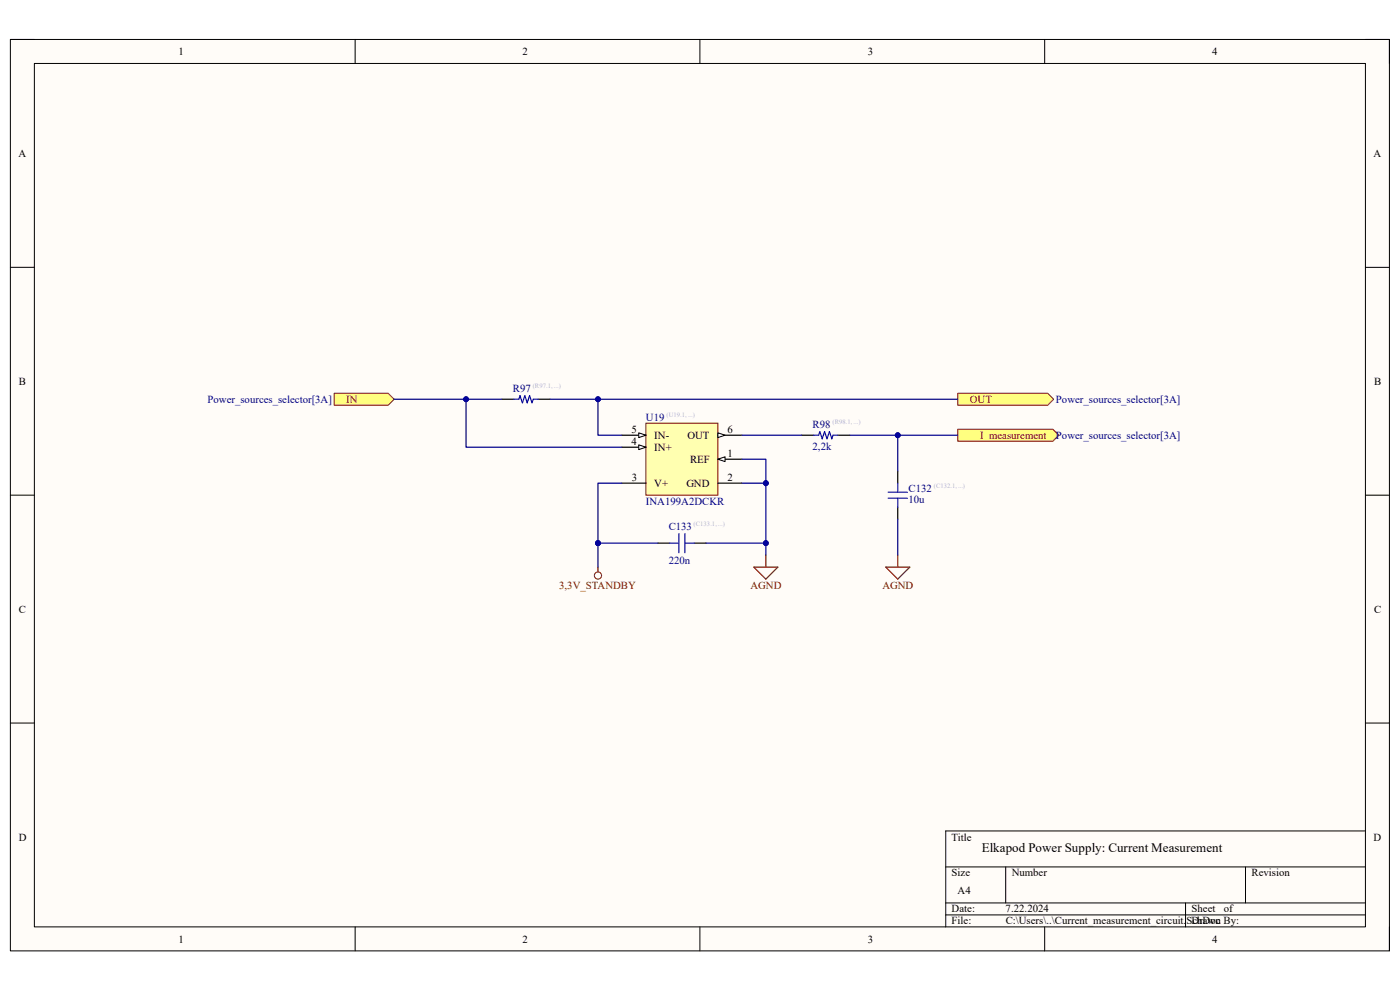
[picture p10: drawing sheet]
<svg xmlns="http://www.w3.org/2000/svg" width="297mm" height="210mm" viewBox="0 0 297 210" stroke-linecap="round" stroke-linejoin="round" font-family="sans-serif">
<path d="M2.2 8.4h292.6v193.3h-292.6z" fill-rule="evenodd" fill="#fffcf8"/>
<path d="M2.2 8.4h292.6v193.3h-292.6z" fill="none" stroke="#000" stroke-width=".21"/>
<path d="M7.3 13.5h282.4v183.1h-282.4z" fill-rule="evenodd" fill="#fffcf8"/>
<g fill="none" stroke="#000" stroke-width=".21">
<path d="M2.2 8.4h5.1M7.3 13.5h282.4v183.1h-282.4zM75.3 8.4v5.1M148.5 8.4v5.1M221.6 8.4v5.1M289.7 8.4h5.1v5.1M2.2 56.7h5.1M289.7 56.7h5.1M2.2 105h5.1M289.7 105.1h5.1M2.2 153.4h5.1M289.7 153.4h5.1"/>
<path d="M289.7 176.3h-89.1v20.3M75.3 196.6v5.1M148.5 196.6v5.1M200.6 183.9h89.1M200.6 191.5h89.1M200.6 194.1h89.1M213.4 183.9v7.6M221.6 196.6v5.1M251.5 191.5v5.1M264.2 183.9v7.6M294.8 196.6v5.1"/>
</g>
<path d="M137 89.8h15.3v15.2h-15.3z" fill-rule="evenodd" fill="#ffffb0"/>
<path d="M137 89.8h15.3v15.2h-15.3z" fill="none" stroke="#800000" stroke-width=".21"/>
<path d="M152.3 92.3h5.1M131.9 102.5h5.1M152.3 102.5h5.1" fill="none" stroke="#000" stroke-width=".25"/>
<path d="M152.3 91.8l1.5 .5-1.5 .5z" fill="#f8fcff"/>
<path d="M152.3 91.8l1.5 .5-1.5 .5z" fill="none" stroke="#000" stroke-width=".21"/>
<path d="M152.3 97.4h5.1" fill="none" stroke="#000" stroke-width=".25"/>
<path d="M152.3 97.4l1.5-.5v1z" fill="#f8fcff"/>
<path d="M152.3 97.4l1.5-.5v1z" fill="none" stroke="#000" stroke-width=".21"/>
<path d="M131.9 94.9h5.1" fill="none" stroke="#000" stroke-width=".25"/>
<path d="M135.5 94.4l1.5 .5-1.5 .5z" fill="#f8fcff"/>
<path d="M135.5 94.4l1.5 .5-1.5 .5z" fill="none" stroke="#000" stroke-width=".21"/>
<path d="M131.9 92.3h5.1" fill="none" stroke="#000" stroke-width=".25"/>
<path d="M135.5 91.8l1.5 .5-1.5 .5z" fill="#f8fcff"/>
<path d="M135.5 91.8l1.5 .5-1.5 .5z" fill="none" stroke="#000" stroke-width=".21"/>
<path d="M106.5 84.7h2.6M114.1 84.7h2.6M170.1 92.3h2.6M177.7 92.3h2.6M190.5 100v2.5M139.6 115.2h2.5M147.2 115.2h2.6M190.5 107.6v2.5" fill="none" stroke="#000" stroke-width=".25"/>
<path d="M109.1 84.7h1l.2-.8 .5 1.6 .5-1.6 .5 1.6 .6-1.6 .5 1.6 .2-.8h1M172.7 92.3h1l.2-.7 .5 1.5 .5-1.5 .6 1.5 .5-1.5 .5 1.5 .2-.8h1M142.1 115.2h1.9M144 113.2v4.1M145.3 115.2h1.9M145.3 113.2v4.1M188.4 104.4h4.1M188.4 105.7h4.1M190.5 102.5v1.9M190.5 105.7v1.9" fill="none" stroke="#00f" stroke-width=".25"/>
<path d="M162.5 117.8v2.5M190.5 117.8v2.5M159.9 120.3h5.1l-2.5 2.6zM187.9 120.3h5.1l-2.5 2.6z" fill="none" stroke="#800000" stroke-width=".25"/>
<path d="M203.2 91.1h20.2l1.3 1.2-1.3 1.3h-20.2z" fill-rule="evenodd" fill="#ffff80"/>
<g fill="none" stroke="#800000" stroke-width=".21">
<path d="M203.2 91.1h20.2l1.3 1.2-1.3 1.3h-20.2z"/>
<circle cx="126.9" cy="122.1" r=".76"/>
</g>
<path d="M126.9 120.3v1" fill="none" stroke="#800000" stroke-width=".25"/>
<path d="M70.9 83.4h11.4l1.3 1.3-1.3 1.3h-11.4z" fill-rule="evenodd" fill="#ffff80"/>
<path d="M70.9 83.4h11.4l1.3 1.3-1.3 1.3h-11.4z" fill="none" stroke="#800000" stroke-width=".21"/>
<path d="M203.2 83.4h19.1l1.2 1.3-1.2 1.3h-19.1z" fill-rule="evenodd" fill="#ffff80"/>
<path d="M203.2 83.4h19.1l1.2 1.3-1.2 1.3h-19.1z" fill="none" stroke="#800000" stroke-width=".21"/>
<path d="M126.9 115.2h12.7" fill="none" stroke="#000080" stroke-width=".25"/>
<circle cx="126.9" cy="115.2" r=".51" fill="#000080"/>
<circle cx="126.9" cy="115.2" r=".51" fill="none" stroke="#000080" stroke-width=".21"/>
<path d="M157.4 102.5h5.1v15.3" fill="none" stroke="#000080" stroke-width=".25"/>
<circle cx="162.5" cy="102.5" r=".51" fill="#000080"/>
<circle cx="162.5" cy="102.5" r=".51" fill="none" stroke="#000080" stroke-width=".21"/>
<circle cx="162.5" cy="115.2" r=".51" fill="#000080"/>
<circle cx="162.5" cy="115.2" r=".51" fill="none" stroke="#000080" stroke-width=".21"/>
<path d="M149.8 115.2h12.7" fill="none" stroke="#000080" stroke-width=".25"/>
<circle cx="162.5" cy="115.2" r=".51" fill="#000080"/>
<circle cx="162.5" cy="115.2" r=".51" fill="none" stroke="#000080" stroke-width=".21"/>
<path d="M131.9 102.5h-5v12.7" fill="none" stroke="#000080" stroke-width=".25"/>
<circle cx="126.9" cy="115.2" r=".51" fill="#000080"/>
<circle cx="126.9" cy="115.2" r=".51" fill="none" stroke="#000080" stroke-width=".21"/>
<path d="M157.4 97.4h5.1v5.1" fill="none" stroke="#000080" stroke-width=".25"/>
<circle cx="162.5" cy="102.5" r=".51" fill="#000080"/>
<circle cx="162.5" cy="102.5" r=".51" fill="none" stroke="#000080" stroke-width=".21"/>
<path d="M116.7 84.7h10.2v7.6h5M157.4 92.3h12.7M190.5 110.1v7.7" fill="none" stroke="#000080" stroke-width=".25"/>
<circle cx="126.9" cy="84.7" r=".51" fill="#000080"/>
<circle cx="126.9" cy="84.7" r=".51" fill="none" stroke="#000080" stroke-width=".21"/>
<path d="M106.5 84.7h-7.6v10.2h33" fill="none" stroke="#000080" stroke-width=".25"/>
<circle cx="98.9" cy="84.7" r=".51" fill="#000080"/>
<circle cx="98.9" cy="84.7" r=".51" fill="none" stroke="#000080" stroke-width=".21"/>
<path d="M180.3 92.3h22.9" fill="none" stroke="#000080" stroke-width=".25"/>
<circle cx="190.5" cy="92.3" r=".51" fill="#000080"/>
<circle cx="190.5" cy="92.3" r=".51" fill="none" stroke="#000080" stroke-width=".21"/>
<path d="M190.5 92.3v7.7" fill="none" stroke="#000080" stroke-width=".25"/>
<circle cx="190.5" cy="92.3" r=".51" fill="#000080"/>
<circle cx="190.5" cy="92.3" r=".51" fill="none" stroke="#000080" stroke-width=".21"/>
<path d="M126.9 115.2v5.1" fill="none" stroke="#000080" stroke-width=".25"/>
<circle cx="126.9" cy="115.2" r=".51" fill="#000080"/>
<circle cx="126.9" cy="115.2" r=".51" fill="none" stroke="#000080" stroke-width=".21"/>
<path d="M83.6 84.7h15.3" fill="none" stroke="#000080" stroke-width=".25"/>
<circle cx="98.9" cy="84.7" r=".51" fill="#000080"/>
<circle cx="98.9" cy="84.7" r=".51" fill="none" stroke="#000080" stroke-width=".21"/>
<path d="M126.9 84.7h76.3" fill="none" stroke="#000080" stroke-width=".25"/>
<circle cx="126.9" cy="84.7" r=".51" fill="#000080"/>
<circle cx="126.9" cy="84.7" r=".51" fill="none" stroke="#000080" stroke-width=".21"/>
<text font-size="2.8" x="208.3" y="180.8">Elkapod Power Supply: Current Measurement</text>
<g font-size="2.3">
<text x="37.9" y="11.7">1</text>
<text x="110.9" y="11.7">2</text>
<text x="184.1" y="11.7">3</text>
<text x="257.1" y="11.7">4</text>
<text x="3.9" y="33.3">A</text>
<text x="291.4" y="33.3">A</text>
<text x="4" y="81.6">B</text>
<text x="291.5" y="81.6">B</text>
<text x="133.9" y="94.4">4</text>
<text x="134" y="91.8">5</text>
<text x="138.8" y="95.6">IN+</text>
<text x="138.8" y="93.1">IN-</text>
<text x="145.8" y="93.1">OUT</text>
<text x="154.3" y="91.8">6</text>
<text x="134" y="102">3</text>
<text x="146.4" y="98.2">REF</text>
<text x="154.3" y="102">2</text>
<text x="154.3" y="96.9">1</text>
<text x="138.8" y="103.3">V+</text>
<text x="145.6" y="103.3">GND</text>
<text x="4" y="130">C</text>
<text x="291.5" y="130">C</text>
<text x="4" y="178.3">D</text>
<text x="201.9" y="178.3">Title</text>
<text x="291.4" y="178.3">D</text>
<text x="201.9" y="185.9">Size</text>
<text x="214.6" y="185.9">Number</text>
<text x="265.5" y="185.9">Revision</text>
<text x="203.2" y="189.7">A4</text>
<text x="201.9" y="193.5">Date:</text>
<text x="201.9" y="196.1">File:</text>
<text x="213.3" y="193.5">7.22.2024</text>
<text x="213.4" y="196.1">C:\Users\..\Current_measurement_circuit.SchDoc</text>
<text x="252.8" y="196.1">Drawn By:</text>
<text x="252.8" y="193.5">Sheet</text>
<text x="259.6" y="193.5">of</text>
<text x="37.9" y="199.9">1</text>
<text x="110.9" y="199.9">2</text>
<text x="184.1" y="199.9">3</text>
<text x="257.1" y="199.9">4</text>
</g>
<g font-size="2.3" fill="#000080">
<text x="108.8" y="83.1">R97</text>
<text x="44" y="85.4">Power_sources_selector[3A]</text>
<text x="137" y="89.3">U19</text>
<text x="224" y="85.4">Power_sources_selector[3A]</text>
<text x="172.4" y="95.4">2,2k</text>
<text x="172.4" y="90.8">R98</text>
<text x="224" y="93.1">Power_sources_selector[3A]</text>
<text x="137" y="107.1">INA199A2DCKR</text>
<text x="192.7" y="106.8">10u</text>
<text x="192.7" y="104.3">C132</text>
<text x="141.9" y="112.4">C133</text>
<text x="141.9" y="119.5">220n</text>
</g>
<g font-size="2.3" fill="#800000">
<text x="73.4" y="85.4">IN</text>
<text x="205.7" y="85.4">OUT</text>
<text x="207.9" y="93.1">I_measurement</text>
<text x="118.6" y="124.9">3,3V_STANDBY</text>
<text x="159.2" y="124.9">AGND</text>
<text x="187.2" y="124.9">AGND</text>
</g>
<g font-size="1.4" fill="#b2b0d4">
<text x="113" y="82.3">(R97.1, ...)</text>
<text x="141.4" y="88.4">(U19.1, ...)</text>
<text x="176.6" y="90">(R98.1, ...)</text>
<text x="198.1" y="103.5">(C132.1, ...)</text>
<text x="147.2" y="111.6">(C133.1, ...)</text>
</g>
</svg>
